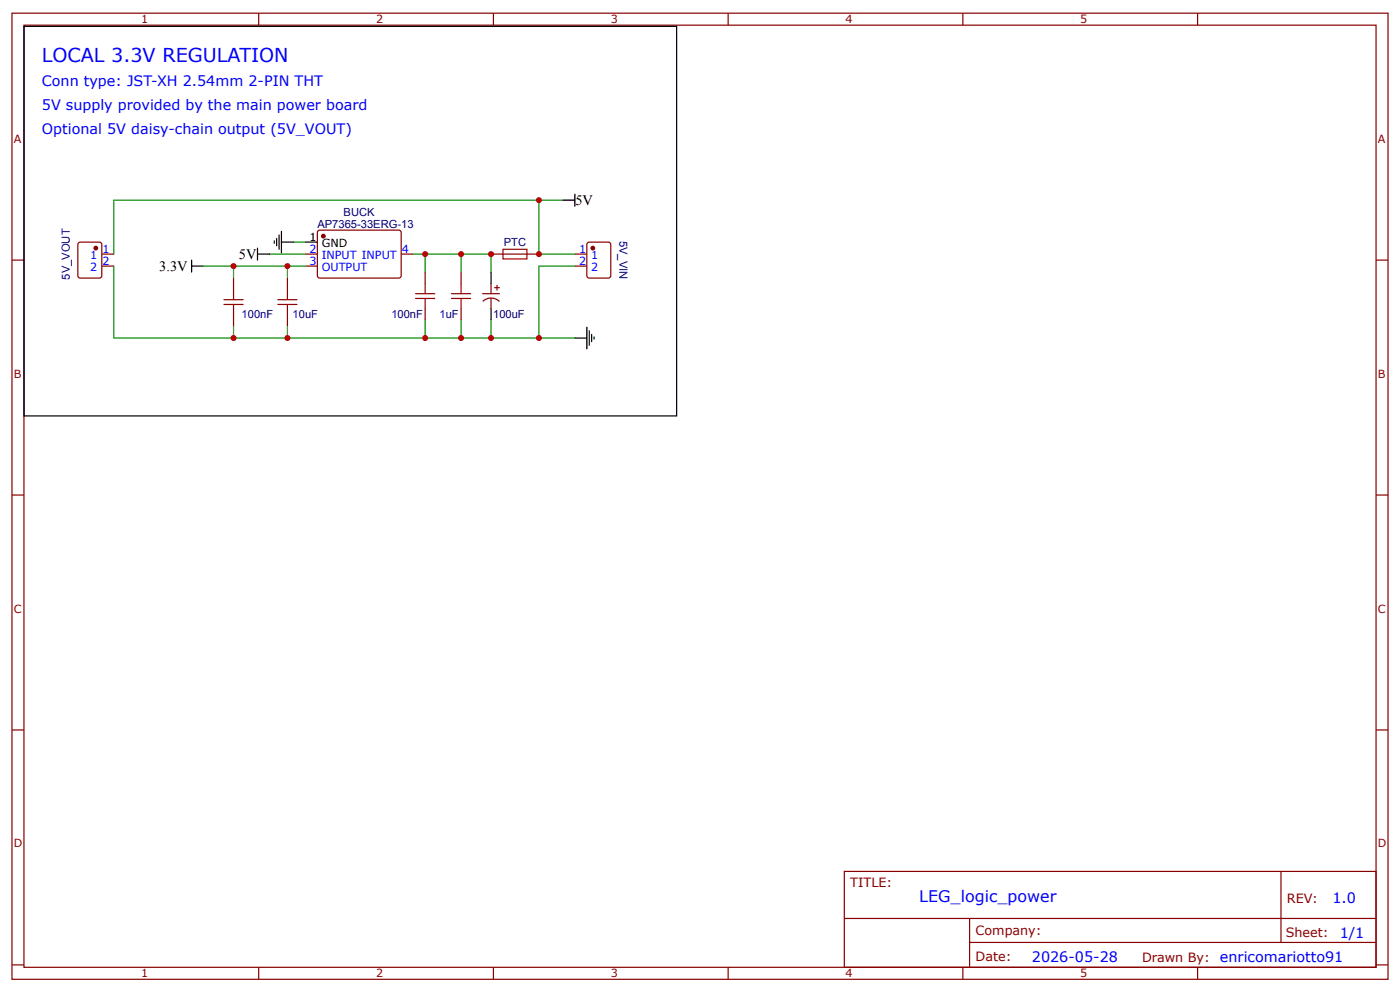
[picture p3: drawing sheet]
<svg xmlns="http://www.w3.org/2000/svg" width="309mm" height="219mm" viewBox="0 0 309 219" stroke-linecap="round" stroke-linejoin="round" font-family="sans-serif">
<g fill="none" stroke="#800" stroke-width=".26">
<path d="M2.6 2.9h304.1v213.3h-304.1zM5.3 5.6h298.7v207.9h-298.7zM57.1 2.9v2.7M109 2.9v2.7M160.9 2.9v2.7M212.7 2.9v2.7M264.6 2.9v2.7M2.6 57.4h2.7M17.5 53.5l4.5-.1 .4 .3 .1 7.2-.3 .4-4.5 .1-.4-.3-.1-7.1zM22.5 56.1h2.6M22.5 58.7h2.6M67.5 56.1h2.6"/>
<path d="M67.5 58.7h2.6M70.4 50.9h18l.2 .4v9.8l-.5 .3-17.7-.1-.3-.4v-9.6zM88.6 56.1h2.7M108.5 56.1h10.6M127 56.1h2.6M127 58.7h2.6M129.9 53.5l4.5-.1 .5 .3v7.2l-.2 .4-4.5 .1-.5-.3-.1-7.1zM304 57.4h2.7M51.6 61.4v2.6M51.6 69.3v2.7M63.5 61.4v2.6M63.5 69.3v2.7"/>
<path d="M93.9 60.1v2.6M93.9 68v2.6M101.9 60.1v2.6M101.9 68v2.6M106.6 64.8h3.7M106.7 66.5a2.65 2.65 0 0 1 3.6 .1M108.5 62.7v2.1M108.5 65.9v2.1M109.3 63.5h1M109.8 63v1M2.6 109.3h2.7M304 109.3h2.7"/>
<path d="M2.6 161.1h2.7M304 161.1h2.7M186.5 192.4h117.5v21.1h-117.5zM283 192.4v15.6M2.6 213h2.7M57.1 213.5v2.7M109 213.5v2.7M160.9 213.5v2.7M186.6 202.7h117.3M212.7 213.5v2.7M214.2 208h89.7M214.2 202.7v10.6"/>
<path d="M264.6 213.5v2.7M304 213h2.7"/>
</g>
<g fill="none" stroke="#000" stroke-width=".26">
<path d="M5.3 5.8h144.2v86h-144.2zM42.3 58.7h2.7M42.3 57.4v2.7M56.9 56.1h2.6M56.9 54.8v2.6M60.6 53.2v.5M61.1 52.7v1.5M61.6 51.9v3.1M62.2 53.4h2.6M62.2 51.1v4.7M67.5 53.4h2.6M124.4 44.2h2.6"/>
<path d="M127 42.9v2.6M108.5 60.1v2.6M108.5 68v2.6M127 74.6h2.6M129.6 72.2v4.8M130.2 73v3.2M130.7 73.8v1.6M131.2 74.3v.6"/>
</g>
<g fill="none" stroke="#080" stroke-width=".26">
<path d="M25.1 58.7v15.9h26.5M45 58.7h22.5M51.6 58.7v2.7M59.5 56.1h8M63.5 58.7v2.7M64.8 53.4h2.7M91.3 56.1h17.2v4M93.9 56.1v4M101.9 56.1v4M119.1 44.2h-94v11.9M124.4 44.2h-5.3v11.9h7.9M127 58.7h-7.9v15.9h-67.5v-2.6"/>
<path d="M63.5 72v2.6M93.9 70.6v4M101.9 70.6v4M108.5 70.6v4M119.1 74.6h7.9"/>
</g>
<g fill="#800" stroke="#800" stroke-width=".26">
<circle cx="21.2" cy="54.8" r=".4"/>
<circle cx="131" cy="54.8" r=".4"/>
<circle cx="71.4" cy="52.1" r=".4"/>
</g>
<g fill="none" stroke="#a00000" stroke-width=".26">
<path d="M111.1 55h5.3v2.1h-5.3zM49.5 66.1h4.2M49.5 67.2h4.2M51.6 64v2.1M51.6 67.2v2.1M61.4 66.1h4.2M61.4 67.2h4.2M63.5 64v2.1M63.5 67.2v2.1M91.8 65.9h4.2M91.8 64.8h4.2M93.9 62.7v2.1"/>
<path d="M93.9 65.9v2.1M99.7 65.9h4.3M99.7 64.8h4.3M101.9 62.7v2.1M101.9 65.9v2.1"/>
</g>
<g fill="#c00">
<circle cx="51.6" cy="74.6" r=".66"/>
<circle cx="119.1" cy="44.2" r=".66"/>
<circle cx="119.1" cy="56.1" r=".66"/>
<circle cx="119.1" cy="74.6" r=".66"/>
<circle cx="108.5" cy="74.6" r=".66"/>
<circle cx="101.9" cy="74.6" r=".66"/>
<circle cx="101.9" cy="56.1" r=".66"/>
<circle cx="108.5" cy="56.1" r=".66"/>
<circle cx="93.9" cy="56.1" r=".66"/>
<circle cx="93.9" cy="74.6" r=".66"/>
<circle cx="63.5" cy="74.6" r=".66"/>
<circle cx="63.5" cy="58.7" r=".66"/>
<circle cx="51.6" cy="58.7" r=".66"/>
</g>
<text font-size="4.2" fill="#00f" x="9.3" y="13.8">LOCAL 3.3V REGULATION</text>
<text font-size="3.5" fill="#00f" x="203.1" y="199.1">LEG_logic_power</text>
<g font-size="3.2" fill="#00f">
<text x="9.3" y="19">Conn type: JST-XH 2.54mm 2-PIN THT</text>
<text x="9.3" y="29.6">Optional 5V daisy-chain output (5V_VOUT)</text>
<text x="9.3" y="24.3">5V supply provided by the main power board</text>
<text x="294.4" y="199.3">1.0</text>
<text x="296" y="207">1/1</text>
<text x="228" y="212.3">2026-05-28</text>
<text x="269.5" y="212.3">enricomariotto91</text>
</g>
<g font-size="3.2">
<text x="127.1" y="45.3">5V</text>
<text x="35.2" y="59.8">3.3V</text>
<text x="52.8" y="57.1">5V</text>
</g>
<g font-size="2.8" fill="#800">
<text x="187.9" y="195.8">TITLE:</text>
<text x="284.3" y="199.3">REV:</text>
<text x="215.5" y="206.4">Company:</text>
<text x="284.1" y="206.9">Sheet:</text>
<text x="215.5" y="212.2">Date:</text>
<text x="252.3" y="212.3">Drawn By:</text>
</g>
<g font-size="2.5" fill="#800">
<text x="31.2" y="5.2">1</text>
<text x="83.1" y="5.2">2</text>
<text x="134.9" y="5.2">3</text>
<text x="186.8" y="5.2">4</text>
<text x="238.7" y="5.2">5</text>
<text x="3" y="31.5">A</text>
<text x="304.4" y="31.5">A</text>
<text x="3" y="83.3">B</text>
<text x="304.4" y="83.3">B</text>
<text x="3" y="135.2">C</text>
<text x="304.4" y="135.2">C</text>
<text x="3" y="187.1">D</text>
<text x="304.4" y="187.1">D</text>
<text x="31.2" y="215.8">1</text>
<text x="83.1" y="215.8">2</text>
<text x="134.9" y="215.8">3</text>
<text x="186.8" y="215.8">4</text>
<text x="238.7" y="215.8">5</text>
</g>
<g font-size="2.5" fill="#000080">
<text x="75.9" y="47.7">BUCK</text>
<text x="70.1" y="50.3">AP7365-33ERG-13</text>
<text x="136.9" y="53.2" transform="rotate(90 136.9 53.2)">5V_VIN</text>
<text x="111.3" y="54.3">PTC</text>
<text x="15.4" y="61.7" transform="rotate(-90 15.4 61.7)">5V_VOUT</text>
<text x="53.4" y="70.2">100nF</text>
<text x="64.7" y="70.2">10uF</text>
<text x="86.5" y="70.2">100nF</text>
<text x="97.1" y="70.2">1uF</text>
<text x="108.9" y="70.2">100uF</text>
</g>
<g font-size="2.5">
<text x="68.4" y="53.2">1</text>
<text x="71.1" y="54.5">GND</text>
</g>
<g font-size="2.5" fill="#00f">
<text x="19.9" y="57.1">1</text>
<text x="19.9" y="59.8">2</text>
<text x="22.6" y="55.8">1</text>
<text x="22.6" y="58.5">2</text>
<text x="68.4" y="55.8">2</text>
<text x="68.4" y="58.5">3</text>
<text x="71.1" y="57.1">INPUT INPUT</text>
<text x="71.1" y="59.8">OUTPUT</text>
<text x="88.8" y="55.8">4</text>
<text x="127.9" y="55.8">1</text>
<text x="127.9" y="58.5">2</text>
<text x="130.6" y="57.1">1</text>
<text x="130.6" y="59.8">2</text>
</g>
</svg>
